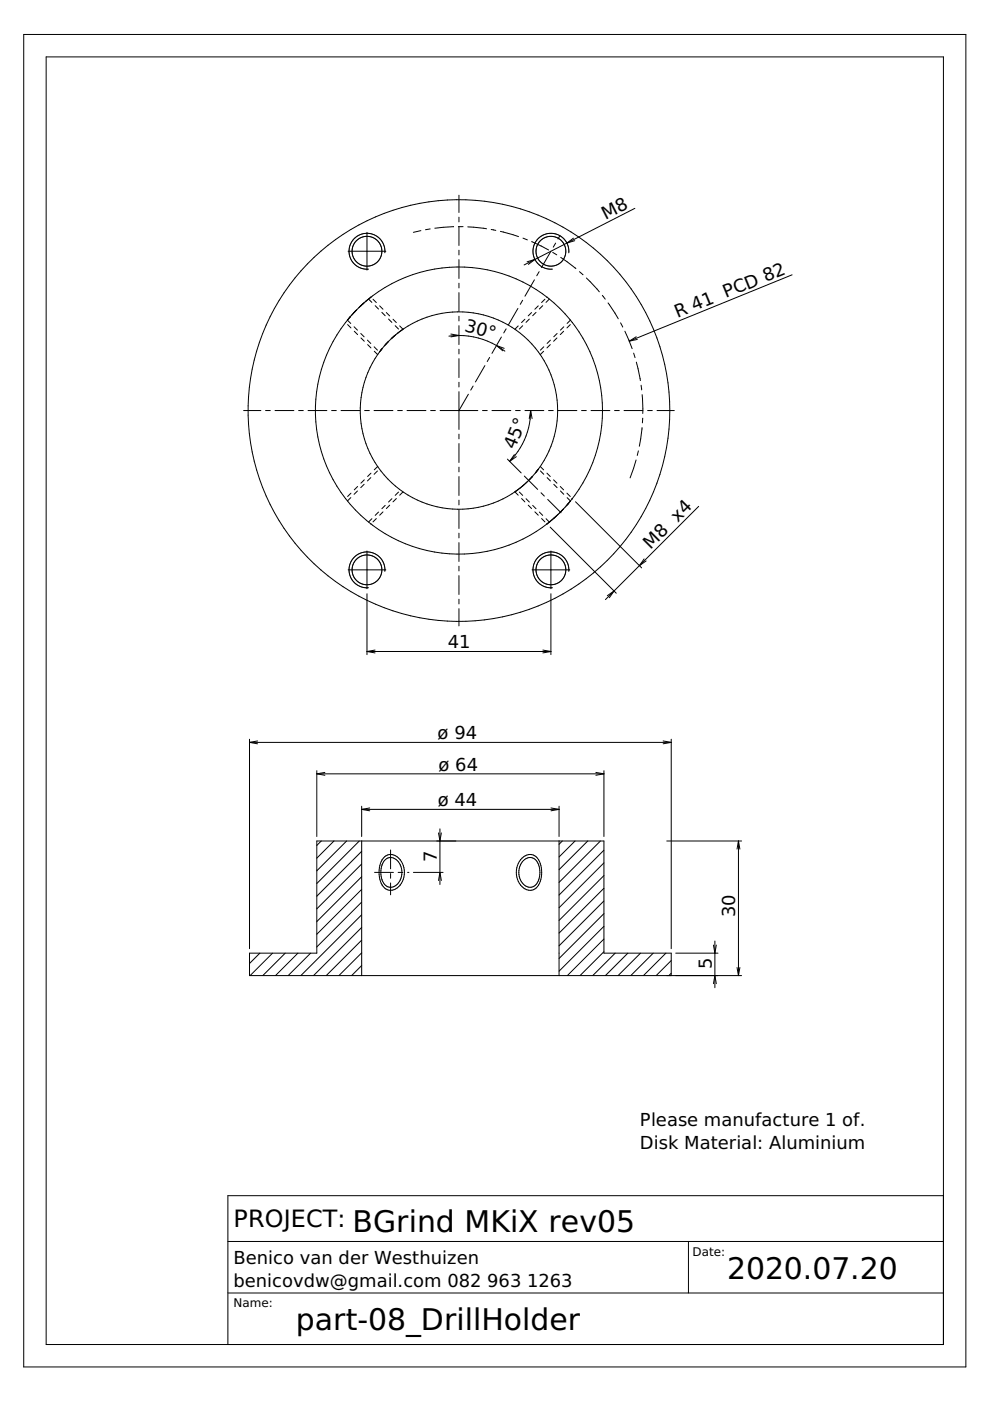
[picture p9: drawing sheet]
<svg xmlns="http://www.w3.org/2000/svg" width="210mm" height="297mm" viewBox="0 0 210 297" stroke-linecap="round" stroke-linejoin="round" font-family="sans-serif">
<g fill="none" stroke="#000" stroke-width=".21">
<path d="M5 7.3h199.8v282.5h-199.8zM9.8 12.1h190.2v273h-190.2zM73.8 53.3h8M77.8 49.3v8M81.6 53.6a3.8 3.8 0 0 0-3.7-4.1 3.8 3.8 0 0 0-3.9 3.9 3.8 3.8 0 0 0 4.1 3.7M89.2 48.9l-1.6 .4M91.2 48.5l-1 .2M96.2 48.1l-4 .3M97.3 41.4v3.6M97.3 46v1M97.3 48v4M97.3 53v1"/>
<path d="M97.3 55v4M98.2 48.1h-1M99.2 48.1l4 .4M104.1 48.7l1 .1M106.1 49.1l3.8 1.1M110.9 50.5l.9 .4M111.8 55.5l1.6-.5-1.4 1M112.7 51.2l3.6 1.8M113.3 59.3l-2 3.5M114.3 57.6l-.5 .9M116.8 53.3l-2 3.4M117.2 53.5l.8 .5"/>
<path d="M117.8 51.5l-.5 .9M118.7 50l-.4 .7M118.9 54.6l3.2 2.3M120.2 51.5l-9.1 4.7M120.6 53.6a3.8 3.8 0 0 0-3.7-4.1 3.8 3.8 0 0 0-3.9 3.9 3.8 3.8 0 0 0 4.1 3.7M121.6 50.5l-1.4 1M121.9 51l-1.7 .5M122.9 57.6l.7 .7M124.3 58.9l2.8 3M134.6 44.2l-14.4 7.3M167.9 58.3l-34.5 14M73.3 68.4a30.4 30.4 0 0 0 0 37.3"/>
<path d="M73.3 68.4h.1M73.7 67.9l.7 .7M73.7 68.8l.7 .7M73.8 67.7l-.1 .1M74 67.5l-.3 .4M74.3 67.2l-.4 .3M74.3 67.1l-1 1.3M74.3 67.1l-.3 .4M75.1 69.3l.7 .7M75.1 70.2l.7 .7M75.5 65.8l-1 1.1M75.5 65.8h.1"/>
<path d="M75.7 65.7l-.7 .7M76.4 65l-.3 .2M76.5 64.8l-.1 .2M76.5 70.7l.7 .7M76.5 64.8a30.4 30.4 0 0 1 41.6 0 30.4 30.4 0 0 1 2.8 41.5M76.5 64.8l-2.2 2.3M76.5 71.6l.7 .8M76.8 64.5l-.3 .3M76.8 64.5l-.4 .5M77.1 64.3l-.3 .2M77.2 64.2l-.4 .3M77.8 63.7l-.4 .3"/>
<path d="M77.9 72.1l.7 .7M77.9 73.1l.8 .7M78 63.5l-.1 .1M78.1 63.4l.7 .7M78.6 63l-.6 .5M78.6 63h.1M79.1 63.4l.7 .7M79.3 73.5l.7 .7M79.4 74.5l.7 .7M79.5 64.8l.8 .7M80.5 64.9l.7 .7M80.7 74.3l-.1 .2"/>
<path d="M81 74l-.3 .3M81 66.2l.7 .7M81 73.9l-.3 .4M81.7 73.1l-.2 .2M81.9 66.3l.7 .7M82.2 72.5a20.9 20.9 0 0 0 .8 29.8 20.9 20.9 0 0 0 29.8-1.2M82.2 72.5l-.3 .3M82.4 67.6l.7 .8M82.4 72.4l-.7 .7M83.1 71.7l-.2 .1M83.2 71.6l-.1 .1M83.3 67.7l.7 .7"/>
<path d="M83.7 71.2l-.6 .5M83.8 69.1l.7 .7M83.8 71a20.9 20.9 0 0 1 27.8 .8 20.9 20.9 0 0 1 2.6 27.6M83.8 71l-1.6 1.5M83.9 71l-.3 .3M83.9 70.9v.1M84.5 70.5l-.3 .3M84.7 69.1l.7 .7M85 70.1l-.4 .3M85.4 69.8l-.2 .2M85.4 69.8h.1M95.6 70.8l1.7 .3"/>
<path d="M97.3 71.1a15.9 15.9 0 0 1 8 2.2M97.3 71.1l-2.1 .2M97.3 71.1l-1.7 .3M97.3 60v1M97.3 62v4M97.3 67v1M97.3 69v4M97.3 74v1M97.3 76v4M102.8 77.5l-2 3.5M103.8 75.8l-.5 .9M105.3 73.3l1.7 1.1"/>
<path d="M105.3 73.3l1.6 .6M105.3 73.3l1.3 1.1M106.3 71.5l-2 3.4M107.3 69.7l-.5 .9M109.8 65.4l-2 3.5M109.9 69.1l-.7 .7M110.8 63.7l-.5 .8M110.8 69.1l-.7 .7M111.3 67.7l-.7 .7M112.2 67.6l-.7 .8M112.7 66.3l-.7 .7M113.6 66.2l-.7 .7"/>
<path d="M114.1 64.9l-.7 .7M115.1 64.8l-.7 .7M115.3 74.5l-.8 .7M115.3 73.5l-.7 .7M115.5 63.4l-.7 .7M116 63h.1M116.5 63.4l-.7 .7M116.7 73.1l-.7 .7M116.7 72.1l-.7 .7M118.1 71.6l-.7 .8M118.1 70.7l-.7 .7M119.5 70.2l-.7 .7"/>
<path d="M119.5 69.3l-.7 .7M120.9 68.8l-.7 .7M120.9 67.9l-.7 .7M121.4 68.4h-.1M127.7 62.6l.6 .8M128.9 64.2l2.2 3.4M131.6 68.5l.4 .8M132.5 70.2l1.5 3.7M134.3 74.9l.3 .9M134.9 71.4l-1.5 .9M134.9 76.8l.9 3.9M135.1 72l-1.7 .3"/>
<path d="M51.6 87h3.7M56.3 87h1M58.3 87h4M63.3 87h1M65.3 87h4M70.3 87h1M72.3 87h4M77.3 87h1M79.3 87h4M80 99.9l-.7 .7M80.1 98.9l-.7 .7M84.3 87h1"/>
<path d="M86.3 87h4M91.3 87h1M93.3 87h8M97.3 81v1M97.3 83v8M97.3 92v1M97.3 94v4M97.3 99v1M99.3 83.6l-2 3.4M100.3 81.8l-.5 .9M102.3 87h1M104.3 87h4"/>
<path d="M107.6 97.3l2.9 3M109.1 96.4l-1 1.4M109.3 87h1M109.5 96.8l-1.4 1M111.3 87h4M112.5 87a15.2 15.2 0 0 1-4.4 10.8M112.5 87l.3 1.8M112.5 87l-.3 1.8M113.9 99.8l-.3 .4M113.9 99.8h.1M114.1 99.5l-.1 .1M114.2 99.4l-.3 .4"/>
<path d="M114.2 99.4l-1.4 1.7M114.5 98.9l.8 .7M114.6 99.9l.7 .7M116.3 87h1M118.3 87h4M123.3 87h1M125.3 87h4M130.3 87h1M132.3 87h4M134.9 97.5l-1.3 3.8M135.3 95.6l-.2 1M135.9 81.7l.2 1"/>
<path d="M136.1 90.7l-.5 3.9M136.1 83.7l.2 4M136.3 88.7l-.1 1M137.3 87h1M139.3 87h3.7M73.3 105.7a30.4 30.4 0 0 0 47.6 .6M73.3 105.7h.1M74.4 105.5l-.7 .7M74.4 104.6l-.7 .7M75.8 104.1l-.7 .7M75.8 103.1l-.7 .8M77.2 102.7l-.7 .7"/>
<path d="M77.2 101.7l-.7 .7M77.8 116.8v8M78.6 101.3l-.7 .7M78.6 111.1h.1M78.7 100.3l-.8 .7M78.8 110l-.7 .7M79.8 109.9l-.7 .8M80.3 108.6l-.8 .7M81.2 108.5l-.7 .7M81.7 107.2l-.7 .7M82.6 107.1l-.7 .7M83.1 105.7l-.7 .7"/>
<path d="M84 105.7l-.7 .7M84.5 104.3l-.7 .7M85.4 104.3l-.7 .7M97.3 101v4M97.3 106v1M97.3 108v4M97.3 113v1M97.3 115v4M109.2 104.3l.7 .7M109.2 104.3h.1M109.8 103.8h.1M109.8 103.8l-.6 .5"/>
<path d="M110 103.7l-.2 .1M110.1 104.3l.7 .7M110.6 105.7l.7 .7M110.7 103.1l-.7 .5M111.2 100.9l2.8 2.9M111.5 102.4l-.7 .7M111.5 105.7l.7 .7M111.8 102.1l-.2 .3M112 107.1l.7 .7M112.8 101.1l-.6 .6M112.8 101.1l-.7 .7M112.9 101l-.1 .1"/>
<path d="M112.9 107.2l.7 .7M113.4 108.5l.7 .7M114.4 108.6l.7 .7M114.7 104.5l.7 .7M114.8 109.9l.7 .8M115.8 110l.7 .7M116 100.3l.7 .7M116 111.1h.1M116 101.3l.7 .7M116.1 105.9l2.9 2.8M116.6 111.8l14.1 14M116.7 110.5l-.1 .1"/>
<path d="M116.8 110.5l-.8 .6M116.8 116.8v8M117.2 110.1l-.4 .3M117.4 101.7l.7 .7M117.4 102.7l.7 .7M117.4 109.9l-.3 .2M117.4 109.9h.1M117.9 109.5l-.5 .4M118 109.4l-.3 .3M118.4 109l-.2 .1M118.8 103.1l.7 .8M118.8 104.1l.7 .7"/>
<path d="M119.3 108.1l-.7 .7M119.5 107.8l-.1 .2M120.1 107.2l-.1 .1M120.1 107.2h.1M120.2 104.6l.7 .7M120.2 105.5l.7 .7v.1M120.6 106.6l-.2 .3M120.6 106.6l-.5 .6M120.7 106.5l-.1 .1M120.9 106.3l-.1 .1M121.3 105.8h.1M121.3 105.7h.1"/>
<path d="M121.4 105.7l-.1 .1M122 106.4l14 14M136.6 118.5l-1 1.4 1.4-1M148.1 107.4l-19.7 19.7M73.8 120.8h8M77.8 125.9v12.9M77.8 138.1h39M77.8 138.1l1.7 .3M79.5 137.8l-1.7 .3M81.6 121.2a3.8 3.8 0 0 0-3.7-4.2 3.8 3.8 0 0 0-3.9 3.9 3.8 3.8 0 0 0 4.1 3.7M97.3 120v1M97.3 122v4"/>
<path d="M97.3 127v1M97.3 129v3.7M112.8 120.8h8M115.1 137.8l1.7 .3M116.8 125.9v12.9M116.8 138.1l-1.7 .3M120.6 121.2a3.8 3.8 0 0 0-3.7-4.2 3.8 3.8 0 0 0-3.9 3.9 3.8 3.8 0 0 0 4.1 3.7M128.8 126.3l1.4-1-1 1.4M52.9 156.7v44.4M52.9 157.4h89.4M52.9 157.4l1.7 .3M54.6 157.1l-1.7 .3"/>
<path d="M140.6 157.1l1.7 .3M142.3 156.7v44.4M142.3 157.4l-1.7 .3M67.2 163.4v14M67.2 164.1h60.8M67.2 164.1l1.7 .3M68.1 178.3l-.9 1M68.9 163.8l-1.7 .3M70.8 178.3l-3.6 3.6M73.5 178.3l-6.3 6.3M76.2 178.3l-9 9M76.7 170.9v6.5"/>
<path d="M76.7 178.3v28.5M76.7 171.6h41.8M76.7 171.6l1.7 .3M78.4 171.3l-1.7 .3M93 176.6l.3 1.7 .3-1.7M93.3 175.7v11.8M116.8 171.3l1.7 .3M118.5 170.9v6.5M118.5 178.3v28.5M118.5 171.6l-1.7 .3M119.2 178.3l-.7 .7M121.9 178.3l-3.4 3.4"/>
<path d="M124.6 178.3l-6.1 6.1M126.3 163.8l1.7 .3M127.3 178.3l-8.8 8.8M128 163.4v14M128 164.1l-1.7 .3M141.4 178.3h15.8M156.6 178.3v28.5M156.6 178.3l.3 1.7M156.6 178.3l-.3 1.7M76.7 194l-12.9 12.8M76.7 196.6l-10.2 10.2M76.7 199.3l-7.5 7.5"/>
<path d="M76.7 180.5l-9.5 9.5M76.7 183.2l-9.5 9.5M76.7 185.9l-9.5 9.5M76.7 188.6l-9.5 9.5M76.7 191.3l-9.5 9.5M79.4 185h4M81 183.4a3.8 3.8 0 0 0 1.2 4.6 2.58 2.58 0 0 0 3-2.6v-.8l-.3-1.2M81 183.4a1.92 1.92 0 0 1 1.7-1.6 1.92 1.92 0 0 1 2 1.2l.2 .4M81 183.4h.1M81.5 181.7a2.46 2.46 0 0 1 3.8 1.4 4.1 4.1 0 0 1-2.1 5.6 2.69 2.69 0 0 1-2.8-2.7 5 5 0 0 1 1.1-4.3zM82.8 180.2v4M82.8 185.2v1"/>
<path d="M82.8 187.2v2.5M84.4 185h1M84.9 187.6l-.1 .1M84.9 183.4h.1M86.4 185h.3M87.7 185h6.2M93 186.7l.3-1.7 .3 1.7M110.3 183.4a3.3 3.3 0 0 0 2.1 4.7 2.59 2.59 0 0 0 2.1-2.7l-.3-2M110.3 187.6l.1 .1M110.3 183.4a1.97 1.97 0 0 1 1.6-1.5 1.97 1.97 0 0 1 2 .8l.3 .7M110.3 183.4h.1M110.7 181.9a2.21 2.21 0 0 1 2.3-.6 2.21 2.21 0 0 1 1.6 1.8 4.9 4.9 0 0 1-1.2 5.4 2.69 2.69 0 0 1-3.7-2.1 4.4 4.4 0 0 1 1-4.5z"/>
<path d="M114.2 183.4h.1M128 193.7l-9.5 9.5M128 196.4l-9.5 9.5M128 199.1l-7.7 7.7M128 180.3l-9.5 9.5M128 182.9l-9.5 9.6M128 185.6l-9.5 9.5M128 188.3l-9.5 9.5M128 191l-9.5 9.5M151.6 199.5v9.9M55.1 202.1l-2.2 2.2M57.8 202.1l-4.8 4.7"/>
<path d="M60.5 202.1l-4.8 4.7M63.2 202.1l-4.8 4.7M65.9 202.1l-4.8 4.7M76.7 202l-4.8 4.8M76.7 204.7l-2.1 2.1M128 201.8l-5 5M130.4 202.1l-4.7 4.7M133.1 202.1l-4.7 4.7M135.8 202.1l-4.7 4.7M138.5 202.1l-4.8 4.7M141.2 202.1l-4.8 4.7M142.3 203.7l-3.2 3.1"/>
<path d="M142.3 206.3l-.5 .5M142.3 206.8v-4.7h-14.3v-23.8h-60.8v23.8h-14.3v4.7h104.3M143.3 202.1h8.9M151.3 208.6l.3-1.8 .3 1.8M151.3 200.4l.3 1.7 .3-1.7M156.3 205.1l.3 1.7M156.9 205.1l-.3 1.7M200 253.5h-151.7v31.6M48.3 274.1h151.7M48.3 263.2h151.7M146 263.2v10.9"/>
<circle cx="77.8" cy="53.3" r="3.2"/>
<circle cx="116.8" cy="53.3" r="3.2"/>
<circle cx="97.3" cy="87" r="44.7"/>
<circle cx="77.8" cy="120.8" r="3.2"/>
<circle cx="116.8" cy="120.8" r="3.2"/>
</g>
<g font-size="6.3">
<text x="74.7" y="261.2">BGrind MKiX rev05</text>
<text x="154.2" y="271.3">2020.07.20</text>
<text x="62.7" y="281.9">part-08_DrillHolder</text>
</g>
<text font-size="5.1" x="49.5" y="260.2">PROJECT:</text>
<g font-size="3.8">
<text x="128.4" y="46.6" transform="rotate(-27 128.4 46.6)">M8</text>
<text x="98.4" y="70.2" transform="rotate(15 98.4 70.2)">30°</text>
<text x="143.6" y="67.4" transform="rotate(-22 143.6 67.4)">R 41 PCD 82</text>
<text x="109.2" y="95.5" transform="rotate(-68 109.2 95.5)">45°</text>
<text x="137.9" y="116.6" transform="rotate(-45 137.9 116.6)">M8 x4</text>
<text x="95" y="137.5">41</text>
<text x="92.8" y="156.7">ø 94</text>
<text x="93" y="163.4">ø 64</text>
<text x="92.8" y="170.9">ø 44</text>
<text x="92.6" y="182.9" transform="rotate(-90 92.6 182.9)">7</text>
<text x="155.9" y="194.5" transform="rotate(-90 155.9 194.5)">30</text>
<text x="150.9" y="205.5" transform="rotate(-90 150.9 205.5)">5</text>
<text x="135.7" y="238.8">Please manufacture 1 of.</text>
<text x="135.7" y="243.6">Disk Material: Aluminium</text>
<text x="49.5" y="268">Benico van der Westhuizen</text>
<text x="49.5" y="272.9">benicovdw@gmail.com 082</text>
<text x="103.3" y="272.9">963</text>
<text x="111.8" y="272.9">1263</text>
</g>
<g font-size="2.5">
<text x="146.8" y="266.3">Date:</text>
<text x="49.5" y="277.1">Name:</text>
</g>
</svg>
